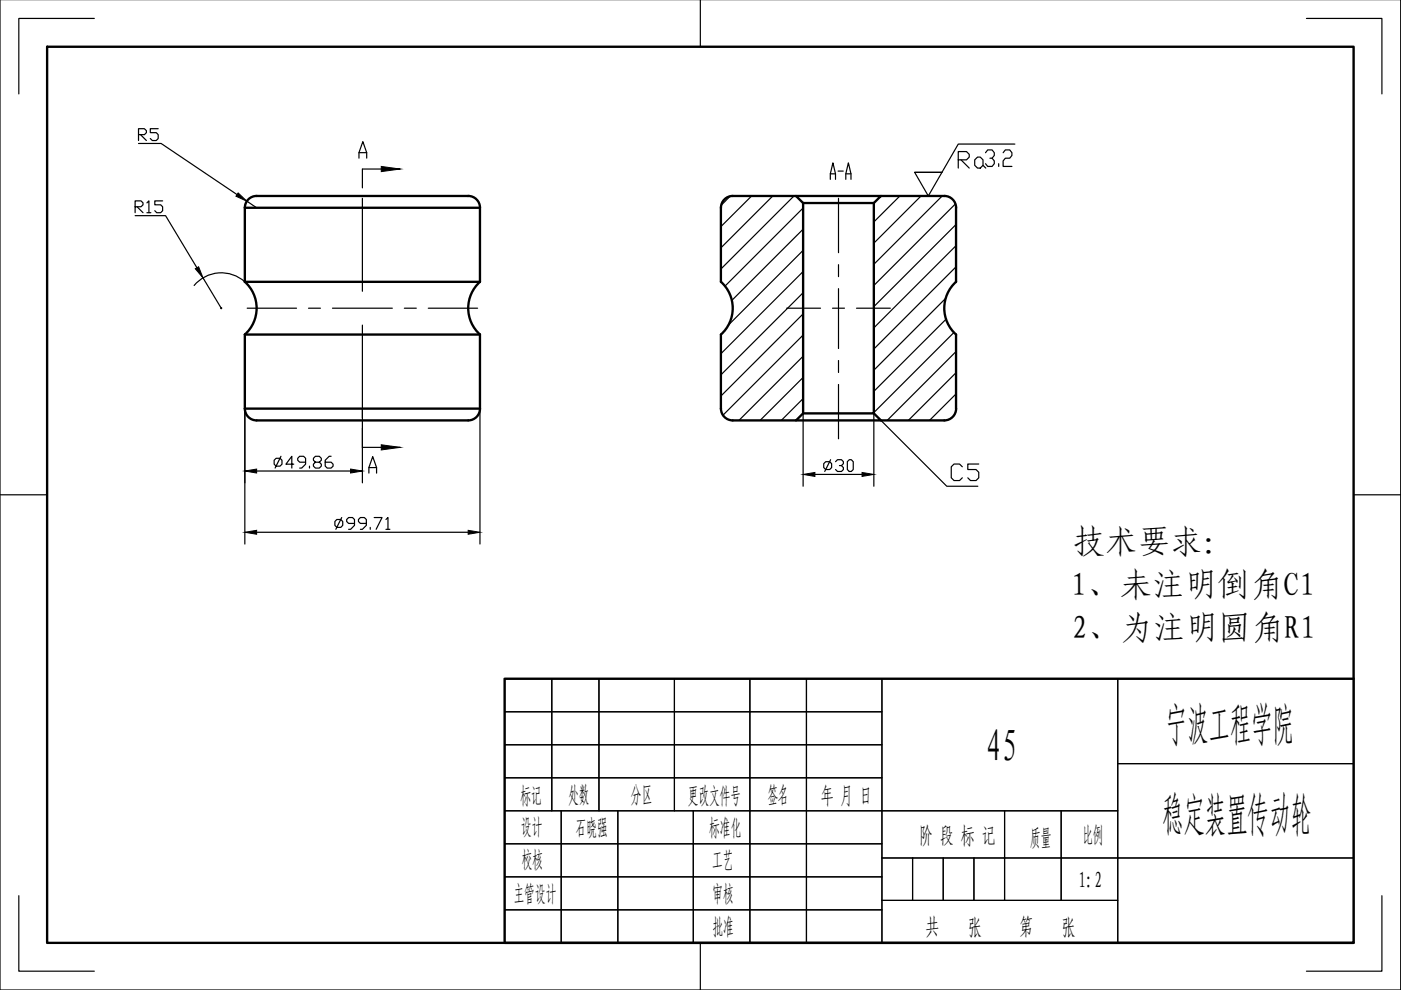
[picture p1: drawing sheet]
<svg xmlns="http://www.w3.org/2000/svg" width="297mm" height="210mm" viewBox="0 0 297 210" stroke-linecap="round" stroke-linejoin="round" font-family="sans-serif">
<!-- layer: 0 -->
<g fill="none" stroke="#000" stroke-width=".25">
<path d="M0 -.1v210h297v-210M148.5 -.1v10M10 9.9h277v190h-277zM20 3.9h-16v16M277 3.9h16v16M0 104.9h10M287 104.9h10M107 143.9h180v56h-180zM107 150.9h80M107 157.9h80M117 143.9v28M127 143.9v28"/>
<path d="M143 143.9v28M159 143.9v56M171 143.9v56M187 143.9v56M237 143.9v56M107 164.9h80M107 171.9h130M107 178.9h80M119 171.9v28M131 171.9v28M147 171.9v28M213 171.9v19"/>
<path d="M225 171.9v19M237 161.9h50M4 189.9v16h16M107 185.9h80M107 192.9h80M148.5 199.9v10M187 190.9h50M187 181.9h100M193.5 181.9v9M200 181.9v9M206.5 181.9v9M293 189.9v16h-16"/>
</g>
<g fill="none" stroke="#000" stroke-width=".5">
<path d="M10 9.9h277v190h-277zM51.9 59.8a7.5 7.5 0 0 1 0 11.1M51.9 44.1h49.9M51.9 44.1v15.7M51.9 59.8h49.9M54.4 41.6l44.9-.1a2.5 2.5 0 0 1 2.5 2.5M54.4 41.5a2.5 2.5 0 0 0-2.5 2.5M101.8 44.1v15.7M101.8 59.8a7.5 7.5 0 0 0 0 11.1M168.8 41.6h18l-1.5 1.4h-15M185.3 43v44.6h-15M186.8 41.6l13.4-.1a2.49 2.49 0 0 1 2.5 2.6v15.7a7.5 7.5 0 0 0 0 11.1v15.7"/>
<path d="M51.9 70.9h49.9M51.9 70.9v15.7h49.9v-15.7M51.9 86.6a2.5 2.5 0 0 0 2.5 2.5M101.8 86.6a2.5 2.5 0 0 1-2.5 2.5h-44.9M152.9 86.6a2.5 2.5 0 0 0 2.5 2.5h13.4l1.5-1.5v-44.6l-1.5-1.4-13.4-.1a2.52 2.52 0 0 0-2.6 2.6l.1 15.7a7.5 7.5 0 0 1 0 11.1l-.1 15.7M185.3 87.6l1.5 1.5h-18M202.7 86.6a2.5 2.5 0 0 1-2.5 2.5h-13.4M287 143.9h-180v56h180"/>
</g>
<!-- layer: 0 -->
<circle cx="46.9" cy="65.3" r=".12" fill="#000" stroke="#000" stroke-width=".21"/>
<g fill="none" stroke="#000" stroke-width=".25">
<path d="M76.1 33.5v-1.1l.8-2.4 .8 2.4v1.1M76.1 32.4h1.6M84.8 35.8h-8v4M154.8 41.6l-1.9 1.9M159.4 41.6l-6.6 6.5M163.8 41.6l-11 10.9M168.3 41.6l-15.5 15.4M170.3 44.1l-16.6 16.6M170.3 48.6l-15.1 15.1M170.3 53.1l-15.8 15.8M170.3 57.6l-17.5 17.4M190.8 41.6l-5.5 5.5"/>
<path d="M195.3 41.6l-10 10M199.8 41.6l-14.5 14.4M202.6 43.2l-17.3 17.3M202.7 47.6l-17.4 17.4M202.7 52.1l-17.4 17.4M202.7 56.6l-17.4 17.4M170.3 62.1l-17.5 17.4M170.3 66.6l-17.5 17.4M170.3 71l-17 17M170.3 75.5l-13.6 13.6M200.5 63.3l-15.2 15.2M200.6 67.7l-15.3 15.3"/>
<path d="M202.2 70.5l-16.9 17M202.7 74.5l-14.6 14.6M202.7 79l-10.1 10.1M76.8 90.9v4h8M78.2 99.1h1.6M170.3 80l-9.1 9.1M170.3 84.5l-4.6 4.6M202.7 83.5l-5.6 5.6M78.2 100.3v-1.2l.8-2.3 .8 2.3v1.2"/>
</g>
<path d="M80.8 35.3l4 .5-4 .6zM80.8 94.3l4 .6-4 .5z" fill="#000" stroke="#000" stroke-width=".21"/>
<g fill="none" stroke="#000" stroke-width=".25">
<path d="M76.8 42.1v19.7M177.8 42.1v11.5M177.8 56.1v2.6M52.4 65.3h10.5M65.4 65.3h2.5M70.5 65.3h12.7M76.8 68.9v19.7M85.7 65.3h2.6M90.8 65.3h10.5M166.8 65.3h7.2M176.5 65.3h2.5M177.8 61.2v12.7"/>
<path d="M177.8 76.4v2.6M181.6 65.3h7.2M177.8 81.5v11.5"/>
</g>
<path d="M176 38v-1.1l.6-2.4 .5 2.4v1.1M176 36.9h1.1M177.7 36.3h1.1M179.3 38v-1.1l.6-2.4 .5 2.4v1.1M179.3 36.9h1.1M199.7 36.5h-5.8h5.8M215.2 30.5h-12l-6.4 11.1-2.9-5.1" fill="none" stroke="#000" stroke-width=".25"/>
<g fill="none" stroke="#000" stroke-width=".25">
<path d="M107 150.9h80M107 157.9h80M117 143.9v28M127 143.9v28M143 143.9v28M159 143.9v56M171 143.9v56M187 143.9v56M237 143.9v56M107 164.9h80M107 171.9h130M107 178.9h80"/>
<path d="M119 171.9v28M131 171.9v28M147 171.9v28M213 171.9v19M225 171.9v19M237 161.9h50M107 199.9v-56h180v56M107 185.9h80M107 192.9h80M187 190.9h50M187 181.9h100M193.5 181.9v9"/>
<path d="M200 181.9v9M206.5 181.9v9"/>
</g>
<g fill="none" stroke="#000" stroke-width=".25">
<path d="M29.4 30.4h4.8l16.1 10.9M29.4 28.5h1.2l.4-.4v-.4l-.4-.4h-1.2v2.5M29.8 28.5l1.2 1.3M33.5 27.3h-1.6v.8h1.2l.4 .4v.9l-.4 .4h-.8l-.4-.4M28.6 45.7h6.5l6.7 11.1M28.6 43.8h1.3l.4-.4v-.4l-.4-.4h-1.3v2.5M29.1 43.8l1.2 1.3M31.1 43l.5-.4v2.5M31.1 45.1h.9M34.5 42.6h-1.7v.8h1.3l.4 .4v.9l-.4 .4h-.9l-.4-.4M43 58.9l3.9 6.4M51.9 59.8a7.5 7.5 0 0 0-10.7 .7"/>
<path d="M52.3 42.7l2.1 1.4M51.9 86.6v28.8M54.4 99.9h19.9M58.1 97.6l.4-.4h.9l.4 .4v.8l-.4 .4h-.9l-.4-.4zM59.6 96.7l-1.3 2.5M62.3 98.4h-1.7l1.3-1.7v2.5M64.8 98h-1.3l-.4-.4v-.4l.4-.5h.9l.4 .5v1.2l-.8 .8h-.5M65.6 98.8v.4M66.9 98l-.4-.4v-.4l.4-.5h.8l.4 .5v.4l-.4 .4h-.8l-.4 .4v.4l.4 .4h.8l.4-.4v-.4l-.4-.4M70.2 96.7h-.4l-.8 .9v1.2l.4 .4h.8l.4-.4v-.4l-.4-.4h-1.2M76.8 86.6v15.8M101.8 86.6v28.8"/>
<path d="M170.3 87.6v15.5M174.6 98.3l.5-.4h.8l.4 .4v.8l-.4 .5h-.8l-.5-.5zM176.1 97.5l-1.2 2.5M177.2 97.9l.4-.4h.8l.4 .4v.4l-.4 .4h-.4M178.4 98.7l.4 .4v.5l-.4 .4h-.8l-.4-.4M180.1 97.5h.4l.4 .4v1.7l-.4 .4h-.4l-.4-.4v-1.7zM185.3 87.6v15.5M186.8 89.1l13.9 14h6.6M54.4 112.9h44.9M71.4 110.1h.9l.4 .5v.8l-.4 .4h-.9l-.4-.4v-.8zM72.5 109.7l-1.3 2.5M75.2 111h-1.3l-.4-.4v-.5l.4-.4h.9l.4 .4v1.3l-.9 .8h-.4"/>
<path d="M77.7 111h-1.3l-.4-.4v-.5l.4-.4h.8l.5 .4v1.3l-.9 .8h-.4M78.5 111.8v.4M79.3 109.7h1.7l-1.3 2.5M81.8 110.1l.5-.4v2.5M81.8 112.2h.9M172.8 100.6h10"/>
</g>
<path d="M41.4 57l.7-.4 .9 2.3zM50.5 40.9l1.8 1.8-2.3-1.1zM51.9 99.9l2.5-.4v.8zM74.3 99.5l2.5 .4-2.5 .4zM51.9 112.9l2.5-.5v.9zM99.3 112.4l2.5 .5-2.5 .4zM170.3 100.6l2.5-.4v.8zM182.8 100.2l2.5 .4-2.5 .4z" fill="#000" stroke="#000" stroke-width=".21"/>
<g font-size="9.7">
<text x="209" y="161.6">45</text>
<text x="247.2" y="157.2">宁波工程学院</text>
<text x="246.4" y="176.2">稳定装置传动轮</text>
</g>
<g font-size="7.1">
<text x="201.8" y="37">Ra</text>
<text x="207.8" y="36.7">3.2</text>
<text x="200.4" y="103">C5</text>
</g>
<g font-size="6.9">
<text x="227.4" y="117.2">技术要求：</text>
<text x="227.1" y="126.4">1、未注明倒角C1</text>
<text x="227.3" y="135.5">2、为注明圆角R1</text>
</g>
<g font-size="4.8">
<text x="110.4" y="170.4">标记</text>
<text x="120.4" y="170.3">处数</text>
<text x="133.8" y="170.2">分区</text>
<text x="145.8" y="170.4">更改文件号</text>
<text x="162.7" y="170.3">签名</text>
<text x="174" y="170.4">年 月 日</text>
<text x="110.5" y="177.1">设计</text>
<text x="122" y="177.2">石晓强</text>
<text x="150.4" y="177.3">标准化</text>
<text x="194.8" y="178.9">阶 段 标 记</text>
<text x="218.4" y="179.5">质量</text>
<text x="229.5" y="178.8">比例</text>
<text x="110.6" y="184.1">校核</text>
<text x="151" y="184">工艺</text>
<text x="108.9" y="191.4">主管设计</text>
<text x="151" y="191.4">审核</text>
<text x="228.7" y="188.3">1:2</text>
<text x="151" y="198.3">批准</text>
<text x="196.2" y="198.3">共</text>
<text x="205.2" y="198.3">张</text>
<text x="216.1" y="198.3">第</text>
<text x="225.1" y="198.3">张</text>
</g>
</svg>
